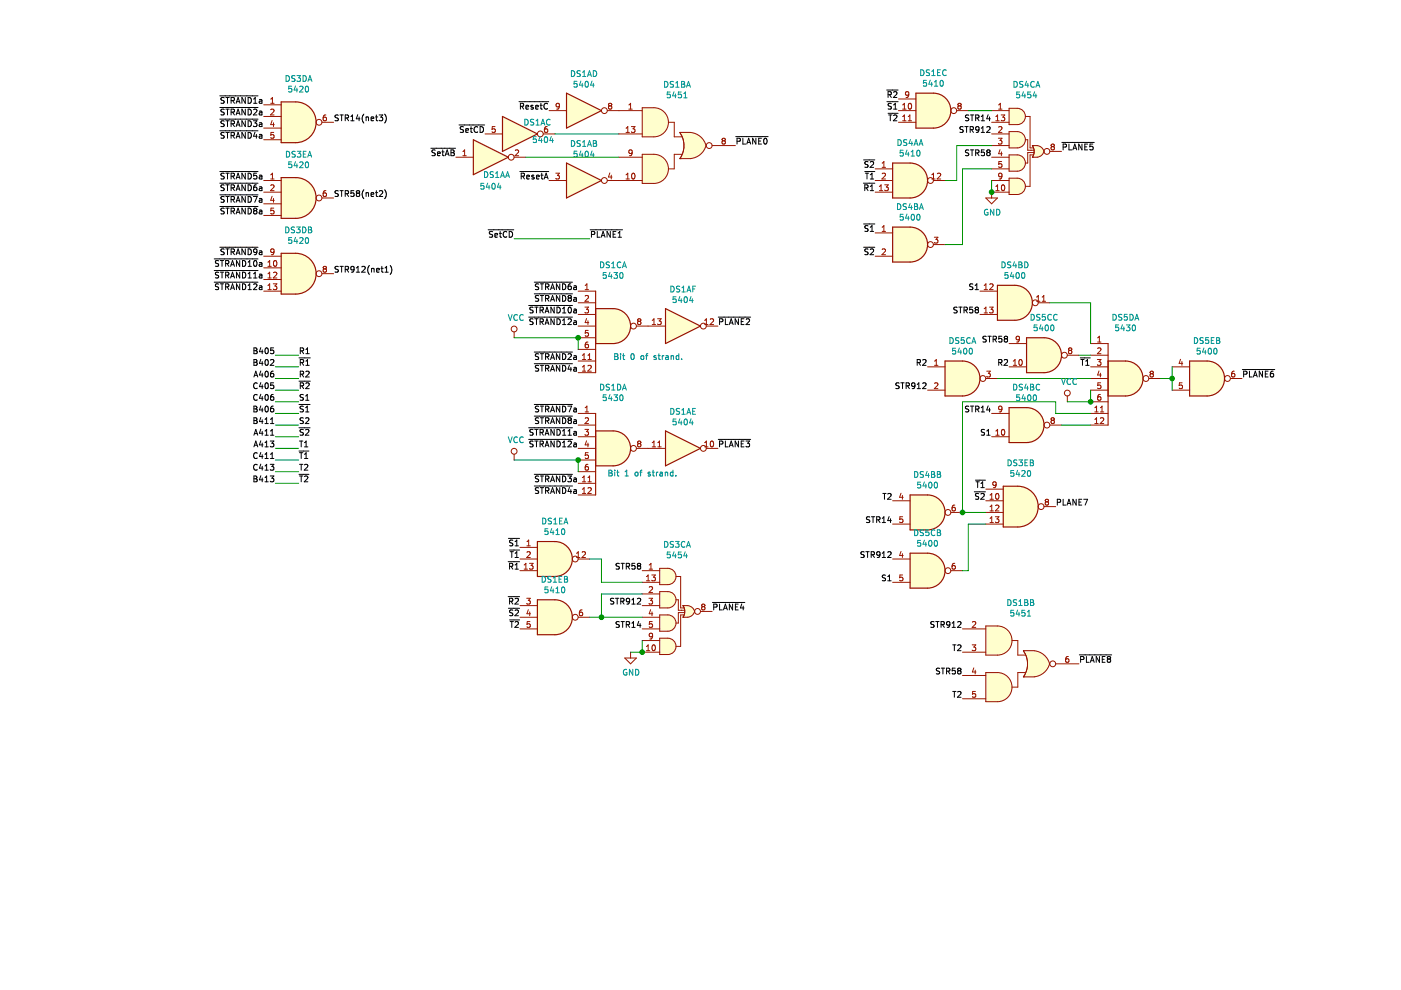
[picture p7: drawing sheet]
EESchema Schematic File Version 4
LIBS:schematic-cache
EELAYER 26 0
EELAYER END
$Descr USLetter 11000 8500
encoding utf-8
Sheet 7 9
Title ""
Date ""
Rev ""
Comp ""
Comment1 ""
Comment2 ""
Comment3 ""
Comment4 ""
$EndDescr
$Comp
L 74xx:74LS04 DS1A
U 1 1
P 3700 1350
F 0 "DS1A" H 3750 1200 50  0000 C CNN
F 1 "5404" H 3700 1100 50  0000 C CNN
F 2 "" H 3700 1350 50  0001 C CNN
F 3 "http://www.ti.com/lit/gpn/sn74LS04" H 3700 1350 50  0001 C CNN
	1    3700 1350
	1    0    0    -1  
$EndComp
$Comp
L 74xx:74LS04 DS1A
U 2 1
P 4500 1550
F 0 "DS1A" H 4500 1867 50  0000 C CNN
F 1 "5404" H 4500 1776 50  0000 C CNN
F 2 "" H 4500 1550 50  0001 C CNN
F 3 "http://www.ti.com/lit/gpn/sn74LS04" H 4500 1550 50  0001 C CNN
	2    4500 1550
	1    0    0    -1  
$EndComp
$Comp
L 74xx:74LS04 DS1A
U 3 1
P 3950 1150
F 0 "DS1A" H 4100 1250 50  0000 C CNN
F 1 "5404" H 4150 1100 50  0000 C CNN
F 2 "" H 3950 1150 50  0001 C CNN
F 3 "http://www.ti.com/lit/gpn/sn74LS04" H 3950 1150 50  0001 C CNN
	3    3950 1150
	1    0    0    -1  
$EndComp
$Comp
L 74xx:74LS04 DS1A
U 4 1
P 4500 950
F 0 "DS1A" H 4500 1267 50  0000 C CNN
F 1 "5404" H 4500 1176 50  0000 C CNN
F 2 "" H 4500 950 50  0001 C CNN
F 3 "http://www.ti.com/lit/gpn/sn74LS04" H 4500 950 50  0001 C CNN
	4    4500 950 
	1    0    0    -1  
$EndComp
$Comp
L 74xx:74LS04 DS1A
U 5 1
P 5350 3850
F 0 "DS1A" H 5350 4167 50  0000 C CNN
F 1 "5404" H 5350 4076 50  0000 C CNN
F 2 "" H 5350 3850 50  0001 C CNN
F 3 "http://www.ti.com/lit/gpn/sn74LS04" H 5350 3850 50  0001 C CNN
	5    5350 3850
	1    0    0    -1  
$EndComp
$Comp
L 74xx:74LS04 DS1A
U 6 1
P 5350 2800
F 0 "DS1A" H 5350 3117 50  0000 C CNN
F 1 "5404" H 5350 3026 50  0000 C CNN
F 2 "" H 5350 2800 50  0001 C CNN
F 3 "http://www.ti.com/lit/gpn/sn74LS04" H 5350 2800 50  0001 C CNN
	6    5350 2800
	1    0    0    -1  
$EndComp
$Comp
L 74xx:74LS51 DS1B
U 2 1
P 8250 5700
F 0 "DS1B" H 8250 6225 50  0000 C CNN
F 1 "5451" H 8250 6134 50  0000 C CNN
F 2 "" H 8250 5700 50  0001 C CNN
F 3 "http://www.ti.com/lit/ds/symlink/sn74ls51.pdf" H 8250 5700 50  0001 C CNN
	2    8250 5700
	1    0    0    -1  
$EndComp
Wire Wire Line
	4250 1150 4800 1150
$Comp
L 74xx:74LS30 DS1C
U 1 1
P 4750 2800
F 0 "DS1C" H 4750 3325 50  0000 C CNN
F 1 "5430" H 4750 3234 50  0000 C CNN
F 2 "" H 4750 2800 50  0001 C CNN
F 3 "http://www.ti.com/lit/gpn/sn74LS30" H 4750 2800 50  0001 C CNN
	1    4750 2800
	1    0    0    -1  
$EndComp
$Comp
L 74xx:74LS30 DS1D
U 1 1
P 4750 3850
F 0 "DS1D" H 4750 4375 50  0000 C CNN
F 1 "5430" H 4750 4284 50  0000 C CNN
F 2 "" H 4750 3850 50  0001 C CNN
F 3 "http://www.ti.com/lit/gpn/sn74LS30" H 4750 3850 50  0001 C CNN
	1    4750 3850
	1    0    0    -1  
$EndComp
$Comp
L 74xx:74LS10 DS1E
U 1 1
P 4250 4800
F 0 "DS1E" H 4250 5125 50  0000 C CNN
F 1 "5410" H 4250 5034 50  0000 C CNN
F 2 "" H 4250 4800 50  0001 C CNN
F 3 "http://www.ti.com/lit/gpn/sn74LS10" H 4250 4800 50  0001 C CNN
	1    4250 4800
	1    0    0    -1  
$EndComp
$Comp
L 74xx:74LS10 DS1E
U 2 1
P 4250 5300
F 0 "DS1E" H 4250 5625 50  0000 C CNN
F 1 "5410" H 4250 5534 50  0000 C CNN
F 2 "" H 4250 5300 50  0001 C CNN
F 3 "http://www.ti.com/lit/gpn/sn74LS10" H 4250 5300 50  0001 C CNN
	2    4250 5300
	1    0    0    -1  
$EndComp
$Comp
L 74xx:74LS10 DS1E
U 3 1
P 7500 950
F 0 "DS1E" H 7500 1275 50  0000 C CNN
F 1 "5410" H 7500 1184 50  0000 C CNN
F 2 "" H 7500 950 50  0001 C CNN
F 3 "http://www.ti.com/lit/gpn/sn74LS10" H 7500 950 50  0001 C CNN
	3    7500 950 
	1    0    0    -1  
$EndComp
$Comp
L 74xx:74LS54 DS3C
U 1 1
P 5300 5200
F 0 "DS3C" H 5300 5725 50  0000 C CNN
F 1 "5454" H 5300 5634 50  0000 C CNN
F 2 "" H 5300 5200 50  0001 C CNN
F 3 "http://www.ti.com/lit/gpn/sn74LS54" H 5300 5200 50  0001 C CNN
	1    5300 5200
	1    0    0    -1  
$EndComp
$Comp
L 74xx:74LS20 DS3D
U 1 1
P 2050 1050
F 0 "DS3D" H 2050 1425 50  0000 C CNN
F 1 "5420" H 2050 1334 50  0000 C CNN
F 2 "" H 2050 1050 50  0001 C CNN
F 3 "http://www.ti.com/lit/gpn/sn74LS20" H 2050 1050 50  0001 C CNN
	1    2050 1050
	1    0    0    -1  
$EndComp
$Comp
L 74xx:74LS20 DS3D
U 2 1
P 2050 2350
F 0 "DS3D" H 2050 2725 50  0000 C CNN
F 1 "5420" H 2050 2634 50  0000 C CNN
F 2 "" H 2050 2350 50  0001 C CNN
F 3 "http://www.ti.com/lit/gpn/sn74LS20" H 2050 2350 50  0001 C CNN
	2    2050 2350
	1    0    0    -1  
$EndComp
$Comp
L 74xx:74LS20 DS3E
U 1 1
P 2050 1700
F 0 "DS3E" H 2050 2075 50  0000 C CNN
F 1 "5420" H 2050 1984 50  0000 C CNN
F 2 "" H 2050 1700 50  0001 C CNN
F 3 "http://www.ti.com/lit/gpn/sn74LS20" H 2050 1700 50  0001 C CNN
	1    2050 1700
	1    0    0    -1  
$EndComp
$Comp
L 74xx:74LS20 DS3E
U 2 1
P 8250 4350
F 0 "DS3E" H 8250 4725 50  0000 C CNN
F 1 "5420" H 8250 4634 50  0000 C CNN
F 2 "" H 8250 4350 50  0001 C CNN
F 3 "http://www.ti.com/lit/gpn/sn74LS20" H 8250 4350 50  0001 C CNN
	2    8250 4350
	1    0    0    -1  
$EndComp
$Comp
L 74xx:74LS10 DS4A
U 1 1
P 7300 1550
F 0 "DS4A" H 7300 1875 50  0000 C CNN
F 1 "5410" H 7300 1784 50  0000 C CNN
F 2 "" H 7300 1550 50  0001 C CNN
F 3 "http://www.ti.com/lit/gpn/sn74LS10" H 7300 1550 50  0001 C CNN
	1    7300 1550
	1    0    0    -1  
$EndComp
$Comp
L 74xx:74LS00 DS4B
U 1 1
P 7300 2100
F 0 "DS4B" H 7300 2425 50  0000 C CNN
F 1 "5400" H 7300 2334 50  0000 C CNN
F 2 "" H 7300 2100 50  0001 C CNN
F 3 "http://www.ti.com/lit/gpn/sn74ls00" H 7300 2100 50  0001 C CNN
	1    7300 2100
	1    0    0    -1  
$EndComp
$Comp
L 74xx:74LS00 DS4B
U 2 1
P 7450 4400
F 0 "DS4B" H 7450 4725 50  0000 C CNN
F 1 "5400" H 7450 4634 50  0000 C CNN
F 2 "" H 7450 4400 50  0001 C CNN
F 3 "http://www.ti.com/lit/gpn/sn74ls00" H 7450 4400 50  0001 C CNN
	2    7450 4400
	1    0    0    -1  
$EndComp
$Comp
L 74xx:74LS00 DS4B
U 3 1
P 8300 3650
F 0 "DS4B" H 8300 3975 50  0000 C CNN
F 1 "5400" H 8300 3884 50  0000 C CNN
F 2 "" H 8300 3650 50  0001 C CNN
F 3 "http://www.ti.com/lit/gpn/sn74ls00" H 8300 3650 50  0001 C CNN
	3    8300 3650
	1    0    0    -1  
$EndComp
$Comp
L 74xx:74LS00 DS4B
U 4 1
P 8200 2600
F 0 "DS4B" H 8200 2925 50  0000 C CNN
F 1 "5400" H 8200 2834 50  0000 C CNN
F 2 "" H 8200 2600 50  0001 C CNN
F 3 "http://www.ti.com/lit/gpn/sn74ls00" H 8200 2600 50  0001 C CNN
	4    8200 2600
	1    0    0    -1  
$EndComp
$Comp
L 74xx:74LS54 DS4C
U 1 1
P 8300 1250
F 0 "DS4C" H 8300 1775 50  0000 C CNN
F 1 "5454" H 8300 1684 50  0000 C CNN
F 2 "" H 8300 1250 50  0001 C CNN
F 3 "http://www.ti.com/lit/gpn/sn74LS54" H 8300 1250 50  0001 C CNN
	1    8300 1250
	1    0    0    -1  
$EndComp
$Comp
L 74xx:74LS00 DS5E
U 2 1
P 9850 3250
F 0 "DS5E" H 9850 3575 50  0000 C CNN
F 1 "5400" H 9850 3484 50  0000 C CNN
F 2 "" H 9850 3250 50  0001 C CNN
F 3 "http://www.ti.com/lit/gpn/sn74ls00" H 9850 3250 50  0001 C CNN
	2    9850 3250
	1    0    0    -1  
$EndComp
$Comp
L 74xx:74LS00 DS5C
U 3 1
P 8450 3050
F 0 "DS5C" H 8450 3375 50  0000 C CNN
F 1 "5400" H 8450 3284 50  0000 C CNN
F 2 "" H 8450 3050 50  0001 C CNN
F 3 "http://www.ti.com/lit/gpn/sn74ls00" H 8450 3050 50  0001 C CNN
	3    8450 3050
	1    0    0    -1  
$EndComp
$Comp
L 74xx:74LS30 DS5D
U 1 1
P 9150 3250
F 0 "DS5D" H 9150 3775 50  0000 C CNN
F 1 "5430" H 9150 3684 50  0000 C CNN
F 2 "" H 9150 3250 50  0001 C CNN
F 3 "http://www.ti.com/lit/gpn/sn74LS30" H 9150 3250 50  0001 C CNN
	1    9150 3250
	1    0    0    -1  
$EndComp
Text Label 2350 1050 0    50   ~ 0
STR14(net3)
Text Label 1750 1200 2    50   ~ 0
~STRAND4~a
Text Label 1750 900  2    50   ~ 0
~STRAND1~a
Text Label 1750 1000 2    50   ~ 0
~STRAND2~a
Text Label 1750 1100 2    50   ~ 0
~STRAND3~a
Text Label 2350 2350 0    50   ~ 0
STR912(net1)
Text Label 1750 2200 2    50   ~ 0
~STRAND9~a
Text Label 1750 2300 2    50   ~ 0
~STRAND10~a
Text Label 1750 2400 2    50   ~ 0
~STRAND11~a
Text Label 1750 2500 2    50   ~ 0
~STRAND12~a
Text Label 1750 1550 2    50   ~ 0
~STRAND5~a
Text Label 1750 1650 2    50   ~ 0
~STRAND6~a
Text Label 1750 1750 2    50   ~ 0
~STRAND7~a
Text Label 1750 1850 2    50   ~ 0
~STRAND8~a
Text Label 2350 1700 0    50   ~ 0
STR58(net2)
Text Label 7750 5400 2    50   ~ 0
STR912
Text Label 7750 5600 2    50   ~ 0
T2
Text Label 7750 5800 2    50   ~ 0
STR58
Text Label 4450 3550 2    50   ~ 0
~STRAND7~a
Text Label 4450 3650 2    50   ~ 0
~STRAND8~a
Text Label 4450 3750 2    50   ~ 0
~STRAND11~a
Text Label 4450 3850 2    50   ~ 0
~STRAND12~a
$Comp
L power:VCC #PWR?
U 1 1
P 3900 3950
F 0 "#PWR?" H 3900 3800 50  0001 C CNN
F 1 "VCC" H 3917 4123 50  0000 C CNN
F 2 "" H 3900 3950 50  0001 C CNN
F 3 "" H 3900 3950 50  0001 C CNN
	1    3900 3950
	1    0    0    -1  
$EndComp
Wire Wire Line
	4450 3950 3900 3950
Wire Wire Line
	4450 4050 4450 3950
Connection ~ 4450 3950
Text Label 4450 4150 2    50   ~ 0
~STRAND3~a
Text Label 4450 4250 2    50   ~ 0
~STRAND4~a
Text Label 5650 3850 0    50   ~ 0
~PLANE3~
Text Notes 4700 4100 0    50   ~ 0
Bit 1 of strand.
Text Label 4450 2500 2    50   ~ 0
~STRAND6~a
Text Label 4450 2600 2    50   ~ 0
~STRAND8~a
Text Label 4450 2700 2    50   ~ 0
~STRAND10~a
Text Label 4450 2800 2    50   ~ 0
~STRAND12~a
$Comp
L power:VCC #PWR?
U 1 1
P 3900 2900
F 0 "#PWR?" H 3900 2750 50  0001 C CNN
F 1 "VCC" H 3917 3073 50  0000 C CNN
F 2 "" H 3900 2900 50  0001 C CNN
F 3 "" H 3900 2900 50  0001 C CNN
	1    3900 2900
	1    0    0    -1  
$EndComp
Wire Wire Line
	3900 2900 4450 2900
Wire Wire Line
	4450 2900 4450 3000
Connection ~ 4450 2900
Text Label 4450 3100 2    50   ~ 0
~STRAND2~a
Text Label 4450 3200 2    50   ~ 0
~STRAND4~a
Text Notes 4750 3100 0    50   ~ 0
Bit 0 of strand.
Text Label 5650 2800 0    50   ~ 0
~PLANE2~
Text Label 5000 4900 2    50   ~ 0
STR58
Text Label 5000 5200 2    50   ~ 0
STR912
Text Label 5000 5400 2    50   ~ 0
STR14
$Comp
L power:GND #PWR?
U 1 1
P 4900 5600
F 0 "#PWR?" H 4900 5350 50  0001 C CNN
F 1 "GND" H 4905 5427 50  0000 C CNN
F 2 "" H 4900 5600 50  0001 C CNN
F 3 "" H 4900 5600 50  0001 C CNN
	1    4900 5600
	1    0    0    -1  
$EndComp
Wire Wire Line
	4900 5600 5000 5600
Wire Wire Line
	5000 5500 5000 5600
Connection ~ 5000 5600
Text Label 7750 6000 2    50   ~ 0
T2
Text Label 7000 1450 2    50   ~ 0
~S2~
Text Label 7000 1550 2    50   ~ 0
~T1~
Text Label 8750 5700 0    50   ~ 0
~PLANE8~
Text Label 3950 4700 2    50   ~ 0
~S1~
Text Label 3950 4800 2    50   ~ 0
~T1~
Text Label 7200 1050 2    50   ~ 0
~T2~
Text Label 7200 850  2    50   ~ 0
~R2~
Wire Wire Line
	7800 950  8000 950 
Text Label 8000 1150 2    50   ~ 0
STR912
Wire Wire Line
	7700 1550 7600 1550
Wire Wire Line
	8000 1250 7700 1250
Wire Wire Line
	7700 1250 7700 1550
Text Label 8000 1350 2    50   ~ 0
STR58
Wire Wire Line
	7750 1450 7750 2100
Wire Wire Line
	7750 2100 7600 2100
Wire Wire Line
	7750 1450 8000 1450
$Comp
L power:GND #PWR?
U 1 1
P 8000 1650
F 0 "#PWR?" H 8000 1400 50  0001 C CNN
F 1 "GND" H 8005 1477 50  0000 C CNN
F 2 "" H 8000 1650 50  0001 C CNN
F 3 "" H 8000 1650 50  0001 C CNN
	1    8000 1650
	1    0    0    -1  
$EndComp
Wire Wire Line
	8000 1550 8000 1650
Connection ~ 8000 1650
Text Label 8000 1050 2    50   ~ 0
STR14
Text Label 7000 2200 2    50   ~ 0
~S2~
Text Label 8600 1300 0    50   ~ 0
~PLANE5~
Wire Wire Line
	4000 1350 4800 1350
Text Label 3400 1350 2    50   ~ 0
~SetAB~
Text Label 4200 1550 2    50   ~ 0
~ResetA~
Text Label 3650 1150 2    50   ~ 0
~SetCD~
Text Label 4200 950  2    50   ~ 0
~ResetC~
Text Label 5800 1250 0    50   ~ 0
~PLANE0~
Text Label 7950 4200 2    50   ~ 0
~T1~
Text Label 7950 4300 2    50   ~ 0
~S2~
Wire Wire Line
	7750 4400 7950 4400
$Comp
L 74xx:74LS00 DS5C
U 2 1
P 7450 4900
F 0 "DS5C" H 7450 5225 50  0000 C CNN
F 1 "5400" H 7450 5134 50  0000 C CNN
F 2 "" H 7450 4900 50  0001 C CNN
F 3 "http://www.ti.com/lit/gpn/sn74ls00" H 7450 4900 50  0001 C CNN
	2    7450 4900
	1    0    0    -1  
$EndComp
$Comp
L 74xx:74LS00 DS5C
U 1 1
P 7750 3250
F 0 "DS5C" H 7750 3575 50  0000 C CNN
F 1 "5400" H 7750 3484 50  0000 C CNN
F 2 "" H 7750 3250 50  0001 C CNN
F 3 "http://www.ti.com/lit/gpn/sn74ls00" H 7750 3250 50  0001 C CNN
	1    7750 3250
	1    0    0    -1  
$EndComp
Wire Wire Line
	7750 4900 7800 4900
Wire Wire Line
	7800 4900 7800 4500
Wire Wire Line
	7800 4500 7950 4500
Text Label 8550 4350 0    50   ~ 0
PLANE7
Text Label 5600 5250 0    50   ~ 0
~PLANE4~
Wire Wire Line
	4550 5300 4650 5300
Wire Wire Line
	4650 5100 4650 5300
Wire Wire Line
	4650 5300 5000 5300
Wire Wire Line
	4650 5100 5000 5100
Text Label 3950 5200 2    50   ~ 0
~R2~
Text Label 3950 5300 2    50   ~ 0
~S2~
Text Label 3950 5400 2    50   ~ 0
~T2~
Text Label 3950 4900 2    50   ~ 0
~R1~
Text Label 7150 4300 2    50   ~ 0
T2
Text Label 7150 4500 2    50   ~ 0
STR14
Text Label 7150 4800 2    50   ~ 0
STR912
Text Label 7150 5000 2    50   ~ 0
S1
Text Label 7200 950  2    50   ~ 0
~S1~
Text Label 7000 1650 2    50   ~ 0
~R1~
Text Label 7000 2000 2    50   ~ 0
~S1~
Wire Wire Line
	8600 3650 8850 3650
Text Label 8000 3550 2    50   ~ 0
STR14
Text Label 8000 3750 2    50   ~ 0
S1
Text Label 7900 2700 2    50   ~ 0
STR58
Text Label 7900 2500 2    50   ~ 0
S1
Wire Wire Line
	9450 3250 9550 3250
Wire Wire Line
	9550 3250 9550 3350
Wire Wire Line
	9550 3150 9550 3250
Connection ~ 9550 3250
Text Label 10150 3250 0    50   ~ 0
~PLANE6~
Wire Wire Line
	8850 2600 8850 2950
Text Label 8850 3150 2    50   ~ 0
~T1~
Wire Wire Line
	8500 2600 8850 2600
Wire Wire Line
	8850 3050 8750 3050
Wire Wire Line
	8050 3250 8850 3250
$Comp
L power:VCC #PWR?
U 1 1
P 8650 3450
F 0 "#PWR?" H 8650 3300 50  0001 C CNN
F 1 "VCC" H 8667 3623 50  0000 C CNN
F 2 "" H 8650 3450 50  0001 C CNN
F 3 "" H 8650 3450 50  0001 C CNN
	1    8650 3450
	1    0    0    -1  
$EndComp
Wire Wire Line
	8650 3450 8850 3450
Wire Wire Line
	8850 3350 8850 3450
Connection ~ 8850 3450
Wire Wire Line
	7750 4400 7750 3450
Wire Wire Line
	8550 3450 8550 3550
Wire Wire Line
	8550 3550 8850 3550
Connection ~ 7750 4400
Text Label 7450 3150 2    50   ~ 0
R2
Text Label 7450 3350 2    50   ~ 0
STR912
Text Label 8150 2950 2    50   ~ 0
STR58
Text Label 8150 3150 2    50   ~ 0
R2
Wire Wire Line
	4550 2050 3900 2050
Text Label 3900 2050 2    50   ~ 0
~SetCD~
Text Label 4550 2050 0    50   ~ 0
~PLANE1~
Connection ~ 4650 5300
Wire Wire Line
	5000 5000 4650 5000
Wire Wire Line
	4650 5000 4650 4800
Wire Wire Line
	4650 4800 4550 4800
$Comp
L schematic-rescue:5451-ken-library DS1B
U 1 1
P 5300 1250
F 0 "DS1B" H 5300 1775 50  0000 C CNN
F 1 "5451" H 5300 1684 50  0000 C CNN
F 2 "" H 5300 1250 50  0001 C CNN
F 3 "http://www.ti.com/lit/ds/symlink/sn74ls51.pdf" H 5300 1250 50  0001 C CNN
	1    5300 1250
	1    0    0    -1  
$EndComp
Wire Wire Line
	7750 3450 8550 3450
Text Label 2050 3050 0    50   ~ 0
R1
Text Label 2050 3150 0    50   ~ 0
~R1~
Text Label 2050 3250 0    50   ~ 0
R2
Text Label 2050 3350 0    50   ~ 0
~R2~
Text Label 2050 3450 0    50   ~ 0
S1
Text Label 2050 3550 0    50   ~ 0
~S1~
Text Label 2050 3650 0    50   ~ 0
S2
Text Label 2050 3750 0    50   ~ 0
~S2~
Text Label 2050 3850 0    50   ~ 0
T1
Text Label 2050 3950 0    50   ~ 0
~T1~
Text Label 2050 4050 0    50   ~ 0
T2
Text Label 2050 4150 0    50   ~ 0
~T2~
Wire Wire Line
	2050 3050 1850 3050
Wire Wire Line
	2050 3150 1850 3150
Wire Wire Line
	1850 3250 2050 3250
Wire Wire Line
	1850 3350 2050 3350
Wire Wire Line
	1850 3450 2050 3450
Wire Wire Line
	1850 3550 2050 3550
Wire Wire Line
	1850 3650 2050 3650
Wire Wire Line
	1850 3750 2050 3750
Wire Wire Line
	1850 3850 2050 3850
Wire Wire Line
	1850 3950 2050 3950
Wire Wire Line
	1850 4050 2050 4050
Wire Wire Line
	1850 4150 2050 4150
Text Label 1850 3050 2    50   ~ 0
B405
Text Label 1850 3150 2    50   ~ 0
B402
Text Label 1850 3250 2    50   ~ 0
A406
Text Label 1850 3350 2    50   ~ 0
C405
Text Label 1850 3450 2    50   ~ 0
C406
Text Label 1850 3550 2    50   ~ 0
B406
Text Label 1850 3650 2    50   ~ 0
B411
Text Label 1850 3750 2    50   ~ 0
A411
Text Label 1850 3850 2    50   ~ 0
A413
Text Label 1850 3950 2    50   ~ 0
C411
Text Label 1850 4050 2    50   ~ 0
C413
Text Label 1850 4150 2    50   ~ 0
B413
$EndSCHEMATC
